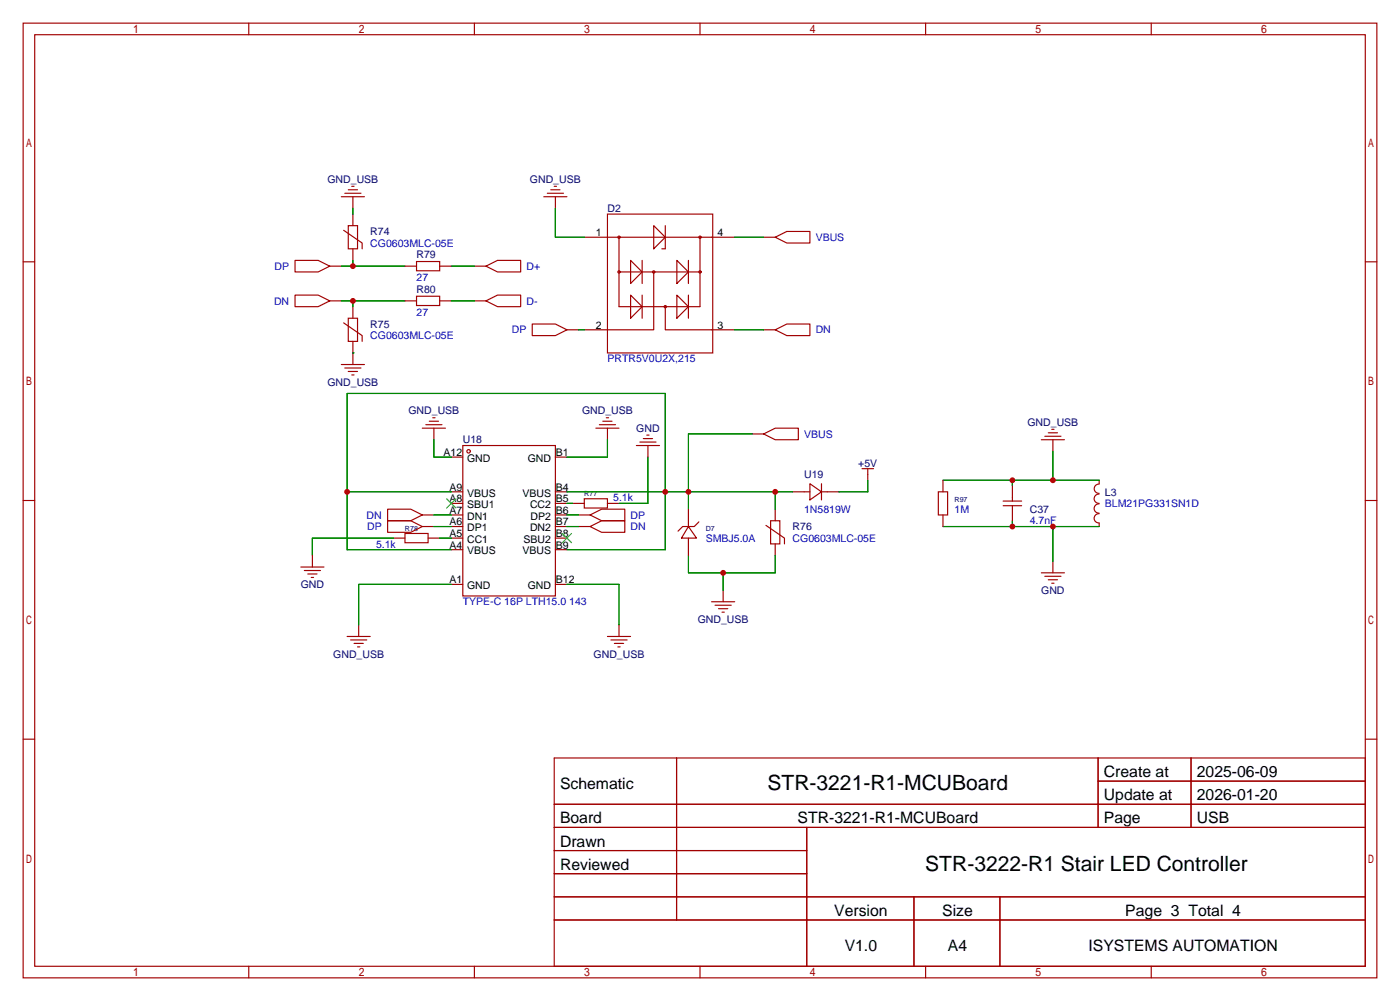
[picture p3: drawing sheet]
<svg xmlns="http://www.w3.org/2000/svg" width="307mm" height="220mm" viewBox="0 0 307 220" stroke-linecap="round" stroke-linejoin="round" font-family="sans-serif">
<g fill="none" stroke="#a10000" stroke-width=".25">
<path d="M5.1 5.1h297.2v209.5h-297.2zM7.6 7.6h292.1v204.5h-292.1zM54.6 5.1v2.5M104.1 5.1v2.5M153.7 5.1v2.5M203.2 5.1v2.5M252.7 5.1v2.5M5.1 57.5h2.5M64.8 57.1h5l2.6 1.3-2.6 1.3h-5zM72.4 58.4h2.5M74.9 43.2h5.1M75.4 50.5l4.1 2.8v1.3"/>
<path d="M75.7 42.4h3.5M76.5 49.5h2v5.1h-2zM76.5 41.7h2M77.2 40.9h.5M77.5 43.2v2.5M77.5 47v2.5M77.5 54.6v2.5M88.9 58.4h2.5M91.4 57.4h5.1v2h-5.1zM96.5 58.4h2.6M104.1 58.4h2.6M106.7 58.4l2.5-1.3h5.1v2.6h-5.1z"/>
<path d="M119.4 43.2h5.1M120.1 42.4h3.6M120.9 41.7h2M121.7 40.9h.5M121.9 43.2v2.5M128.3 52.1h33M133.3 47h23.2v30.5h-23.2zM135.9 52.1v15.2h17.8v-15.2M135.9 59.7h17.8M138.4 57.1l2.6 2.6-2.6 2.5zM141 57.1v5.1M143.5 49.5l2.5 2.6-2.5 2.5z"/>
<path d="M143.5 59.7v12.7h-15.2M146 49.5v5.1h-.7M148.6 57.1l2.5 2.6-2.5 2.5zM151.1 57.1v5.1M167.6 52.1h2.6M170.2 52.1l2.5-1.3h5.1v2.5h-5.1zM299.7 57.5h2.6M64.8 64.8h5l2.6 1.2-2.6 1.3h-5zM72.4 66h2.5M75.4 70.9l4.1 2.8v1.2M76.5 69.8h2v5.1h-2zM77.5 67.3v2.5"/>
<path d="M77.5 74.9v5.1M88.9 66h2.5M91.4 65h5.1v2.1h-5.1zM96.5 66h2.6M104.1 66h2.6M106.7 66l2.5-1.2h5.1v2.5h-5.1zM116.8 71.1h5.1l2.6 1.3-2.6 1.3h-5.1zM124.5 72.4h2.5M138.4 64.8l2.6 2.5-2.6 2.5zM141 64.8v5M146 67.3v5.1h15.3M148.6 64.8l2.5 2.5-2.5 2.5z"/>
<path d="M151.1 64.8v5M167.6 72.4h2.6M170.2 72.4l2.5-1.3h5.1v2.6h-5.1zM74.9 80h5.1M75.7 80.8h3.5M76.5 81.5h2M77.2 82.3h.5M92.7 94h5.1M93.5 93.2h3.5M94.2 92.5h2.1M95 91.7h.5M95.2 94v2.5"/>
<path d="M101.6 97.8h20.3v33h-20.3zM130.8 94h5.1M131.6 93.2h3.5M132.3 92.5h2.1M133.1 91.7h.5M133.3 94v2.5M139.7 97.8h5.1M140.5 97h3.5M141.2 96.3h2.1M142 95.5h.5M142.2 97.8v2.5M165.1 95.2h2.5"/>
<path d="M167.6 95.2l2.6-1.2h5.1v2.5h-5.1zM228.6 96.5h5.1M229.4 95.8h3.5M230.1 95h2.1M230.9 94.2h.5M231.1 96.5v2.6M5.1 109.9h2.5M85.1 111.8h5.1l2.5 1.2-2.5 1.3h-5.1zM85.1 114.3h5.1l2.5 1.3-2.5 1.2h-5.1zM86.4 118.1h2.5M88.9 117.1h5.1v2h-5.1zM92.7 113h2.5"/>
<path d="M92.7 115.6h2.5M94 118.1h2.5M99.1 100.3h2.5M99.1 107.9h2.5M99.1 110.5h2.5M99.1 113h2.5M99.1 115.6h2.5M99.1 118.1h2.5M121.9 100.3h2.6M121.9 107.9h2.6M121.9 110.5h2.6M121.9 113h2.6"/>
<path d="M121.9 115.6h2.6M121.9 118.1h2.6M125.7 110.5h2.6M127 113h2.5M127 115.6h2.5M128.3 109.5h5v2h-5zM129.5 113l2.6-1.2h5.1v2.5h-5.1zM129.5 115.6l2.6-1.3h5.1v2.5h-5.1zM133.3 110.5h2.6M151.1 115.6l1.8 2.5h-3.3zM151.1 111.8v3.8M151.1 118.1v3.8"/>
<path d="M153.4 114.6l-1 1h-2.5l-1.1 1M168.1 115.3l4.1 2.8v1.3M169.2 114.3h2v5.1h-2zM170.2 111.8v2.5M170.2 119.4v2.5M174 107.9h3.8M177.8 106.2l2.5 1.7-2.5 1.8zM180.3 107.9h3.8M180.3 106.2v3.5M189.2 102.9h2.6M190.5 102.9v2.5M206 107.9h2v5.1h-2z"/>
<path d="M207 105.4v2.5M207 113v2.6M220.2 111h4.1M220.2 110h4.1M222.2 106.7v3.3M222.2 111v3.3M241.3 112.8a1.01 1.01 0 0 0-1.1 1 1.01 1.01 0 0 0 1.1 1M241.3 110.6a1.01 1.01 0 0 0-1.1 1 1.01 1.01 0 0 0 1.1 1M241.3 108.5a1.01 1.01 0 0 0-1.1 1 1.01 1.01 0 0 0 1.1 1M241.3 106.3a1.01 1.01 0 0 0-1.1 1 1.01 1.01 0 0 0 1.1 1M241.3 105.4v.8M241.3 114.8v.8"/>
<path d="M299.7 109.9h2.6M66 124.5h5.1M66.8 125.2h3.6M67.6 126h2M68.3 126.7h.5M68.6 121.9v2.6M76.2 139.7h5.1M78.7 137.2v2.5M99.1 120.6h2.5M99.1 128.3h2.5M121.9 120.6h2.6M121.9 128.3h2.6"/>
<path d="M133.3 139.7h5.1M135.9 137.2v2.5M156.2 132.1h5.1M157 132.8h3.5M157.7 133.6h2.1M158.5 134.4h.5M158.7 129.5v2.6M228.6 125.7h5.1M229.4 126.5h3.5M230.1 127.3h2.1M230.9 128h.5M231.1 123.2v2.5"/>
<path d="M77 140.5h3.5M77.7 141.2h2.1M78.5 142h.5M134.1 140.5h3.6M134.9 141.2h2M135.6 142h.5M5.1 162.2h2.5M121.7 166.4h178v45.7h-178zM121.7 176.5h178M148.5 166.4v35.5M241.1 166.4v15.2M241.1 171.4h58.6"/>
<path d="M261.5 166.4v15.2M299.7 162.2h2.6M121.7 181.6h178M121.7 186.7h55.4M121.7 196.8h178M121.7 191.8h55.4M177.1 181.6v30.5M200.6 196.8v15.3M219.5 196.8v15.3M54.6 212.1v2.5M104.1 212.1v2.5M121.7 201.9h178"/>
<path d="M153.7 212.1v2.5M203.2 212.1v2.5M252.7 212.1v2.5"/>
<circle cx="135.9" cy="52.1" r=".25"/>
<circle cx="135.9" cy="59.7" r=".25"/>
<circle cx="143.5" cy="59.7" r=".25"/>
<circle cx="153.7" cy="52.1" r=".25"/>
<circle cx="153.7" cy="59.7" r=".25"/>
<circle cx="146" cy="67.3" r=".25"/>
<circle cx="102.9" cy="99.1" r=".38"/>
</g>
<path d="M98 109.5l2.1 2M100.1 109.5l-2.1 2M123.4 117.1l2.1 2M125.5 117.1l-2.1 2" fill="none" stroke="#3c3" stroke-width=".25"/>
<g fill="none" stroke="#008700" stroke-width=".25">
<path d="M74.9 58.4h14M77.5 45.7v1.3M77.5 57.1v1.3M99.1 58.4h5M121.9 45.7v6.4h6.4M161.3 52.1h6.3M74.9 66h14M77.5 77.5h.1M77.5 66v1.3M99.1 66h5M127 72.4h1.3M161.3 72.4h6.3"/>
<path d="M95.2 96.5v3.8h3.9M133.3 96.5v3.8h-8.8M165.1 95.2h-14v16.6M231.1 99.1v6.3M76.2 107.9h22.9M86.4 118.1h-17.8v3.8M95.2 113h3.9M95.2 115.6h3.9M96.5 118.1h2.6M124.5 107.9h49.5M124.5 110.5h1.2M124.5 113h2.5"/>
<path d="M124.5 115.6h2.5M142.2 100.3v10.2h-6.3M170.2 107.9v3.9M190.5 105.4v2.5h-6.4M207 115.6h34.3M207 105.4h34.3M222.2 105.4v1.3M222.2 114.3v1.3M231.1 115.6v7.6M99.1 120.6h-22.9v-34.2h69.8v34.2h-21.5M99.1 128.3h-20.4v8.9M124.5 128.3h11.4v8.9"/>
<path d="M151.1 121.9v3.8h19.1v-3.8M158.7 125.7v3.8"/>
</g>
<g fill="#c00">
<circle cx="151.1" cy="107.9" r=".63"/>
<circle cx="170.2" cy="107.9" r=".63"/>
<circle cx="146.1" cy="107.9" r=".63"/>
<circle cx="76.2" cy="107.9" r=".63"/>
<circle cx="158.8" cy="125.7" r=".63"/>
<circle cx="77.5" cy="58.4" r=".63"/>
<circle cx="77.5" cy="66" r=".63"/>
<circle cx="231.1" cy="105.4" r=".63"/>
<circle cx="222.3" cy="105.4" r=".63"/>
<circle cx="231.1" cy="115.6" r=".63"/>
<circle cx="222.3" cy="115.6" r=".63"/>
</g>
<g font-size="4.6">
<text x="168.5" y="173.5">STR-3221-R1-MCUBoard</text>
<text x="203.1" y="191.3">STR-3222-R1 Stair LED Controller</text>
</g>
<g font-size="3.5">
<text x="122.9" y="173.1">Schematic</text>
<text x="242.3" y="170.6">Create at</text>
<text x="262.7" y="170.6">2025-06-09</text>
<text x="242.3" y="175.7">Update at</text>
<text x="262.7" y="175.7">2026-01-20</text>
<text x="122.9" y="180.7">Board</text>
<text x="122.9" y="185.8">Drawn</text>
<text x="175.1" y="180.7">STR-3221-R1-MCUBoard</text>
<text x="242.3" y="180.7">Page</text>
<text x="262.7" y="180.7">USB</text>
<text x="122.9" y="190.9">Reviewed</text>
<text x="183.1" y="201.1">Version</text>
<text x="206.8" y="201.1">Size</text>
<text x="247" y="201.1">Page 3 Total 4</text>
<text x="185.4" y="208.7">V1.0</text>
<text x="208.1" y="208.7">A4</text>
<text x="239" y="208.7">ISYSTEMS AUTOMATION</text>
</g>
<g font-size="2.3" fill="#000080">
<text x="71.9" y="40.2">GND_USB</text>
<text x="116.3" y="40.2">GND_USB</text>
<text x="133.3" y="46.5">D2</text>
<text x="81.3" y="51.6">R74</text>
<text x="91.4" y="56.7">R79</text>
<text x="91.4" y="64.3">R80</text>
<text x="81.3" y="71.9">R75</text>
<text x="71.9" y="84.6">GND_USB</text>
<text x="89.7" y="91">GND_USB</text>
<text x="127.8" y="91">GND_USB</text>
<text x="139.7" y="94.8">GND</text>
<text x="225.6" y="93.5">GND_USB</text>
<text x="101.6" y="97.3">U18</text>
<text x="176.5" y="104.9">U19</text>
<text x="188.4" y="102.4">+5V</text>
<text x="226.1" y="112.6">C37</text>
<text x="242.6" y="108.8">L3</text>
<text x="174" y="116.4">R76</text>
<text x="66" y="129.1">GND</text>
<text x="228.6" y="130.3">GND</text>
<text x="153.2" y="136.7">GND_USB</text>
<text x="73.2" y="144.3">GND_USB</text>
<text x="130.3" y="144.3">GND_USB</text>
</g>
<g font-size="2.3">
<text x="130.8" y="51.8">1</text>
<text x="157.5" y="51.8">4</text>
<text x="130.8" y="72.2">2</text>
<text x="157.5" y="72.2">3</text>
<text x="97.4" y="100.1">A12</text>
<text x="102.5" y="101.4">GND</text>
<text x="115.8" y="101.4">GND</text>
<text x="122" y="100.1">B1</text>
<text x="98.6" y="107.7">A9</text>
<text x="122" y="107.7">B4</text>
<text x="98.6" y="110.3">A8</text>
<text x="98.6" y="112.8">A7</text>
<text x="102.5" y="109">VBUS</text>
<text x="102.5" y="111.5">SBU1</text>
<text x="114.7" y="109">VBUS</text>
<text x="116.4" y="111.5">CC2</text>
<text x="122" y="112.8">B6</text>
<text x="122" y="110.3">B5</text>
<text x="98.6" y="115.3">A6</text>
<text x="98.6" y="117.9">A5</text>
<text x="102.5" y="114.1">DN1</text>
<text x="102.5" y="116.6">DP1</text>
<text x="102.5" y="119.2">CC1</text>
<text x="114.9" y="119.2">SBU2</text>
<text x="116.4" y="116.6">DN2</text>
<text x="116.5" y="114.1">DP2</text>
<text x="122" y="117.9">B8</text>
<text x="122" y="115.3">B7</text>
<text x="98.6" y="120.4">A4</text>
<text x="102.5" y="121.7">VBUS</text>
<text x="114.7" y="121.7">VBUS</text>
<text x="122" y="120.4">B9</text>
<text x="98.6" y="128">A1</text>
<text x="102.5" y="129.3">GND</text>
<text x="115.8" y="129.3">GND</text>
<text x="122" y="128">B12</text>
</g>
<g font-size="2.3" fill="#00f">
<text x="179.1" y="52.9">VBUS</text>
<text x="60.3" y="59.2">DP</text>
<text x="81.3" y="54.1">CG0603MLC-05E</text>
<text x="115.6" y="59.2">D+</text>
<text x="91.4" y="61.8">27</text>
<text x="60.2" y="66.8">DN</text>
<text x="91.4" y="69.4">27</text>
<text x="115.6" y="66.8">D-</text>
<text x="81.3" y="74.5">CG0603MLC-05E</text>
<text x="112.4" y="73.2">DP</text>
<text x="179.1" y="73.2">DN</text>
<text x="133.3" y="79.5">PRTR5V0U2X,215</text>
<text x="176.5" y="96.1">VBUS</text>
<text x="80.5" y="113.8">DN</text>
<text x="134.6" y="110">5.1k</text>
<text x="138.4" y="113.8">DP</text>
<text x="176.5" y="112.6">1N5819W</text>
<text x="209.5" y="112.6">1M</text>
<text x="242.6" y="111.3">BLM21PG331SN1D</text>
<text x="80.6" y="116.4">DP</text>
<text x="138.4" y="116.4">DN</text>
<text x="154.9" y="118.9">SMBJ5.0A</text>
<text x="174" y="118.9">CG0603MLC-05E</text>
<text x="226.1" y="115.1">4.7nF</text>
<text x="82.5" y="120.2">5.1k</text>
<text x="101.6" y="132.9">TYPE-C 16P LTH15.0 143</text>
</g>
<g font-size="1.6" fill="#000080">
<text x="128.3" y="108.9">R77</text>
<text x="209.5" y="110.2">R97</text>
<text x="88.9" y="116.5">R78</text>
<text x="154.9" y="116.5">D7</text>
</g>
</svg>
